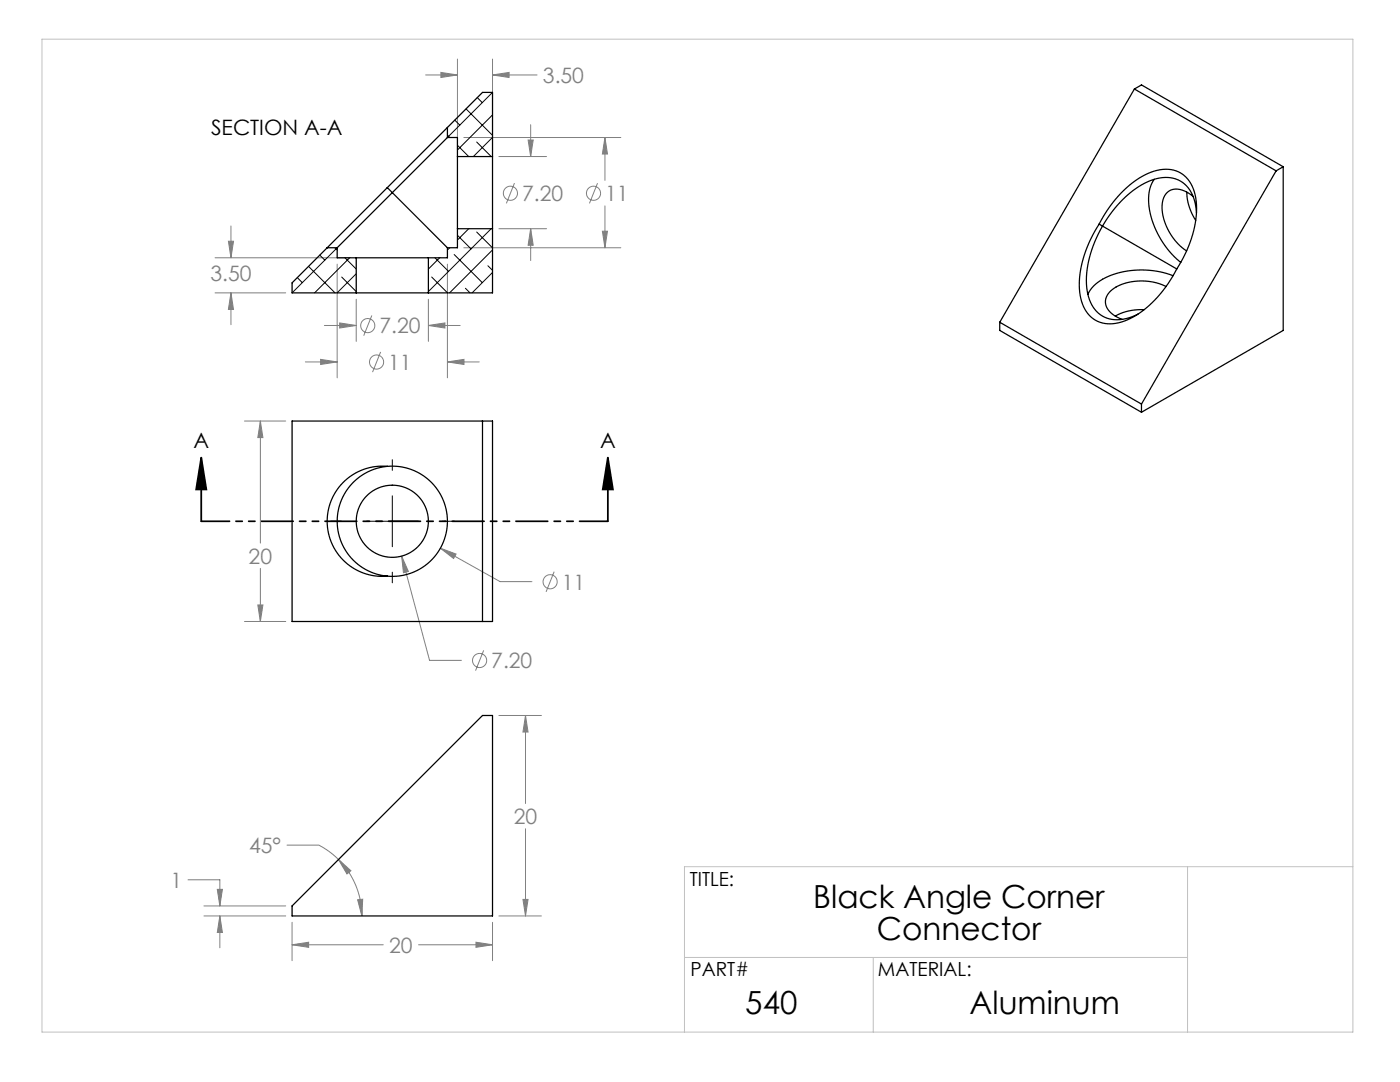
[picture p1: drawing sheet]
<svg xmlns="http://www.w3.org/2000/svg" width="279mm" height="216mm" viewBox="0 0 279 216" stroke-linecap="round" stroke-linejoin="round" font-family="sans-serif">
<g fill="none" stroke="#808080" stroke-width=".2">
<path d="M84.9 15h6.4M88 14.4l3.3 .6-3.3 .5zM91.3 11.8v18.2M98.3 15l3.3-.6v1.1zM98.3 11.8v18.2M98.3 15h8.9M92.6 27.4h31.3M99.6 31.2h9.5M102.7 36.5l-1.6 4.1M105.4 27.9h1l-.5 3.3zM105.9 24.9v6.3M119.3 36.5l-1.7 4.1"/>
<path d="M120.7 27.4l.5 3.3h-1zM120.7 27.4v8.6M42.9 51.4h26.9M42.9 58.4h14.1M45.6 48.1h1l-.5 3.3zM46.1 45.1v6.3M46.1 58.4v6.4M46.1 58.4l.5 3.3h-1zM67.3 52.7v22.7M71.1 59.7v8.4M85.5 59.7v8.4M89.3 52.7v22.7"/>
<path d="M92.6 49.4h31.3M99.6 45.6h9.5M105.9 45.6l.5 3.3h-1zM105.9 45.6v6.4M120.2 46.1h1l-.5 3.3zM120.7 41.1v8.3M60.9 72.2h6.4M64 71.7l3.3 .5-3.3 .5zM64.7 64.9h6.4M67.8 64.4l3.3 .5-3.3 .6zM74.2 63l-1.6 4M76 70.2l-1.7 4.1"/>
<path d="M85.5 64.9l3.3-.5v1.1zM85.5 64.9h6.3M89.3 72.2l3.3-.5v1zM89.3 72.2h6.3M48.8 84h8.2M52 84l.5 3.3h-1zM52 84v24.4M52 113.4v10.6M80.2 111l5.5 20.8h6.4M80.2 111l1.3 3-1 .3zM87.9 109.4l3.1 1.2-.5 .8zM87.9 109.4l11.9 6.7h6.4"/>
<path d="M110.6 114.1l-1.6 4M48.8 124h8.2M51.5 120.7h1l-.5 3.3zM96.5 129.8l-1.6 4M99.6 142.8h8.5M104.9 142.8l.5 3.3h-1zM104.9 142.8v17.5M37.5 175.6h6.4v5.2M43.4 177.5h1l-.5 3.3zM57.3 168.6h6.3a15.9 15.9 0 0 1 4 2.9M67.6 171.5l2.4 2.2-.8 .7zM67.6 171.5a15.9 15.9 0 0 1 4.6 11.3"/>
<path d="M71.4 179.5l1-.1-.2 3.4zM104.4 179.5h1l-.5 3.3zM104.9 165.4v17.4M40.7 182.8h16.3M40.7 180.8h16.3M43.9 182.8l.5 3.3h-1zM43.9 182.8v6.3M58.3 188.5l3.3-.5v1zM58.3 184v7.7M58.3 188.5h18.2M83.5 188.5h14.8M95 188l3.3 .5-3.3 .5z"/>
<path d="M98.3 184v7.7M99.6 182.8h8.5"/>
<circle cx="101.9" cy="38.6" r="1.41"/>
<circle cx="118.4" cy="38.6" r="1.41"/>
<circle cx="73.4" cy="65" r="1.41"/>
<circle cx="75.2" cy="72.2" r="1.41"/>
<circle cx="109.8" cy="116.1" r="1.41"/>
<circle cx="95.7" cy="131.8" r="1.41"/>
</g>
<path d="M40.2 91.3l1 6.4h-2.1zM40.2 91.3v12.7M121.3 91.3l1 6.4h-2zM121.3 91.3v12.7" fill="none" stroke="#000" stroke-width=".35"/>
<path d="M78.3 91.7v2.2M78.3 98.9v10.2M66 104h2.1M73.2 104h10.2M78.3 114.2v2.1M88.5 104h2.1" fill="none" stroke="#000" stroke-width=".2"/>
<path d="M40.2 104h81.1" fill="none" stroke="#000" stroke-width=".35" stroke-dasharray="6.3 1.3 1.3 1.3 1.3 1.3" stroke-dashoffset=".7"/>
<path d="M8.4 7.8h261.6v198.1h-261.6zM237 172.9v33M270 172.9h-133.4v33M136.6 191h100.4M174.3 191v14.9" fill="none" stroke="#c0c0c0" stroke-width=".2"/>
<path d="M40.2 91.3l1 6.4h-2.1zM121.3 91.3l1 6.4h-2z" fill="#000"/>
<path d="M104.4 179.5h1l-.5 3.3zM104.9 142.8l.5 3.3h-1zM58.3 188.5l3.3-.5v1zM95 188l3.3 .5-3.3 .5zM71.4 179.5l1-.1-.2 3.4zM67.6 171.5l2.4 2.2-.8 .7zM43.9 182.8l.5 3.3h-1zM43.4 177.5h1l-.5 3.3zM52 84l.5 3.3h-1zM51.5 120.7h1l-.5 3.3zM87.9 109.4l2.6 2 .5-.8zM80.2 111l.3 3.3 1-.3zM88 14.4l3.3 .6-3.3 .5zM98.3 15l3.3-.6v1.1zM45.6 48.1h1l-.5 3.3zM46.1 58.4l.5 3.3h-1zM67.8 64.4l3.3 .5-3.3 .6zM85.5 64.9l3.3-.5v1.1zM105.4 27.9h1l-.5 3.3zM105.9 45.6l.5 3.3h-1zM120.7 27.4l.5 3.3h-1zM120.2 46.1h1l-.5 3.3zM64 71.7l3.3 .5-3.3 .5zM89.3 72.2l3.3-.5v1z" fill="#808080"/>
<g fill="none" stroke="#000" stroke-width=".25">
<path d="M226.4 17.8l-26.9 46.5M226.4 17.8l28.3 16.3M226.4 17.8l1.4-.9 28.3 16.4M77.3 37.4l1 1M77.3 37.4l-12 12M78.3 38.4l11 11M78.3 38.4l-11 11M89.3 27.4l-11 11M89.3 25.4l-12 12M89.3 25.4l7-7h2v12.8M89.3 25.4v2M89.3 27.4h2v3.8"/>
<path d="M91.3 31.2v14.4M91.3 31.2h7M98.3 31.2v14.4M230.4 35.8a8.8 8.8 0 0 0-.7 7.5 18 18 0 0 0 5.9 9.1M236.9 38.3a10.6 10.6 0 0 0 1.7 5.7M238.1 39.2a4.4 4.4 0 0 0-4.7-1.1 4.3 4.3 0 0 0-1.4 4.5 11.5 11.5 0 0 0 4.8 7.5M254.7 34.1l-26.9 46.5M256.1 33.3v32.6l-28.3 16.4M256.1 33.3l-1.4 .8M65.3 49.4l-7 7v2h12.8M65.3 49.4h2M67.3 49.4v2h3.8"/>
<path d="M71.1 58.4h14.4M71.1 51.4h14.4M71.1 51.4v7M85.5 51.4v7M89.3 49.4v2h-3.8M91.3 45.6v3.8h-2M91.3 45.6h7M98.3 45.6v12.8h-12.8M219.4 44.7a21.5 21.5 0 0 0-3.8 14.2 6.1 6.1 0 0 0 5.4 5.7 12.3 12.3 0 0 0 8.9-4.1 25.7 25.7 0 0 0 4.9-6.8M219.4 44.7a21.5 21.5 0 0 1 10.3-10.3 6.1 6.1 0 0 1 7.7 1.8 12.3 12.3 0 0 1 .8 9.8 25.7 25.7 0 0 1-3.4 7.7M219.4 44.7l.6 .4M220 45.1a20.1 20.1 0 0 0-2.9 13.5 6 6 0 0 0 8.3 4.8l1.7-.7"/>
<path d="M220 45.1l14.8 8.6M232.7 57.2a11 11 0 0 0-10.7 .6 2.9 2.9 0 0 0 .2 5l1.7 .9M234.1 55a17.3 17.3 0 0 0-14.6 1 6.2 6.2 0 0 0-2.4 2.7M238.8 42.4a7 7 0 0 0-4.1-6.7 9.3 9.3 0 0 0-8.1 2 23.6 23.6 0 0 0-6.6 7.4M199.5 64.3l28.3 16.3M199.5 64.3v1.6l28.3 16.4M228.3 61.8a10.5 10.5 0 0 0-5.7 1.3M58.3 84h40v40h-40zM77.3 93.1a11 11 0 0 0-12 10.9 11 11 0 0 0 12 11M77.3 93.1a11 11 0 0 1 12 10.9 11 11 0 0 1-12 11M77.3 93.1a11 11 0 0 0-10 10.9 11 11 0 0 0 10 11M96.3 84v40"/>
<path d="M227.8 80.6v1.7M58.3 180.8l38-38h2v40h-40z"/>
<circle cx="78.3" cy="104" r="7.2"/>
</g>
<g fill="none" stroke="#000" stroke-width=".2">
<path d="M95.3 19.5l1 1M98.3 18.4l-9 9M89.3 27l.4 .4M90.8 24l1 1M91.3 29l2.2 2.2M93 21.7l5.3 5.3M95.1 28.3l2.9 2.9M98.3 22.9l-7 7M98.3 27.4l-3.8 3.8M59.3 55.4l1 1M61.6 53.2l5.3 5.2M63.8 50.9l1 1"/>
<path d="M66.8 49.4l.5 .5M67.3 49.4l-9 9M68.2 55.3l2.9 2.9M68.8 51.4l2.3 2.3M69.8 51.4l-7 7M71.1 54.6l-3.8 3.8M86.2 55.3l3.1 3.1M86.8 51.4l2.7 2.8M87.7 51.4l-2.2 2.3M89.7 49.4l-.4 .5M90.6 50.8l5.7 5.6M91.3 46.9l2.7 2.8"/>
<path d="M92.9 57.5l.9 .9M93.5 45.6l-2.2 2.3M95.1 46.3l3.2 3.2M97.4 53l.9 .9M98 45.6l-12.5 12.6M98.3 49.9l-8.6 8.5M98.3 54.4l-4.1 4"/>
</g>
<g font-size="6.3">
<text x="162.3" y="181.3">Black Angle Corner</text>
<text x="175" y="187.6">Connector</text>
<text x="148.7" y="202.3">540</text>
<text x="193.5" y="202.3">Aluminum</text>
</g>
<g font-size="4.2" fill="#808080">
<text x="108.4" y="16.6">3.50</text>
<text x="104.2" y="40.1">7.20</text>
<text x="120.8" y="40.1">11</text>
<text x="42" y="56">3.50</text>
<text x="75.7" y="66.5">7.20</text>
<text x="77.5" y="73.8">11</text>
<text x="49.6" y="112.5">20</text>
<text x="112.1" y="117.6">11</text>
<text x="98" y="133.3">7.20</text>
<text x="102.5" y="164.5">20</text>
<text x="49.7" y="170.2">45°</text>
<text x="34" y="177.1">1</text>
<text x="77.7" y="190.1">20</text>
</g>
<g font-size="4.2">
<text x="42.1" y="27">SECTION A-A</text>
<text x="38.6" y="89.5">A</text>
<text x="119.8" y="89.5">A</text>
</g>
<g font-size="3.9">
<text x="137.7" y="176.8">TITLE:</text>
<text x="137.8" y="194.8">PART#</text>
<text x="175.2" y="194.8">MATERIAL:</text>
</g>
</svg>
